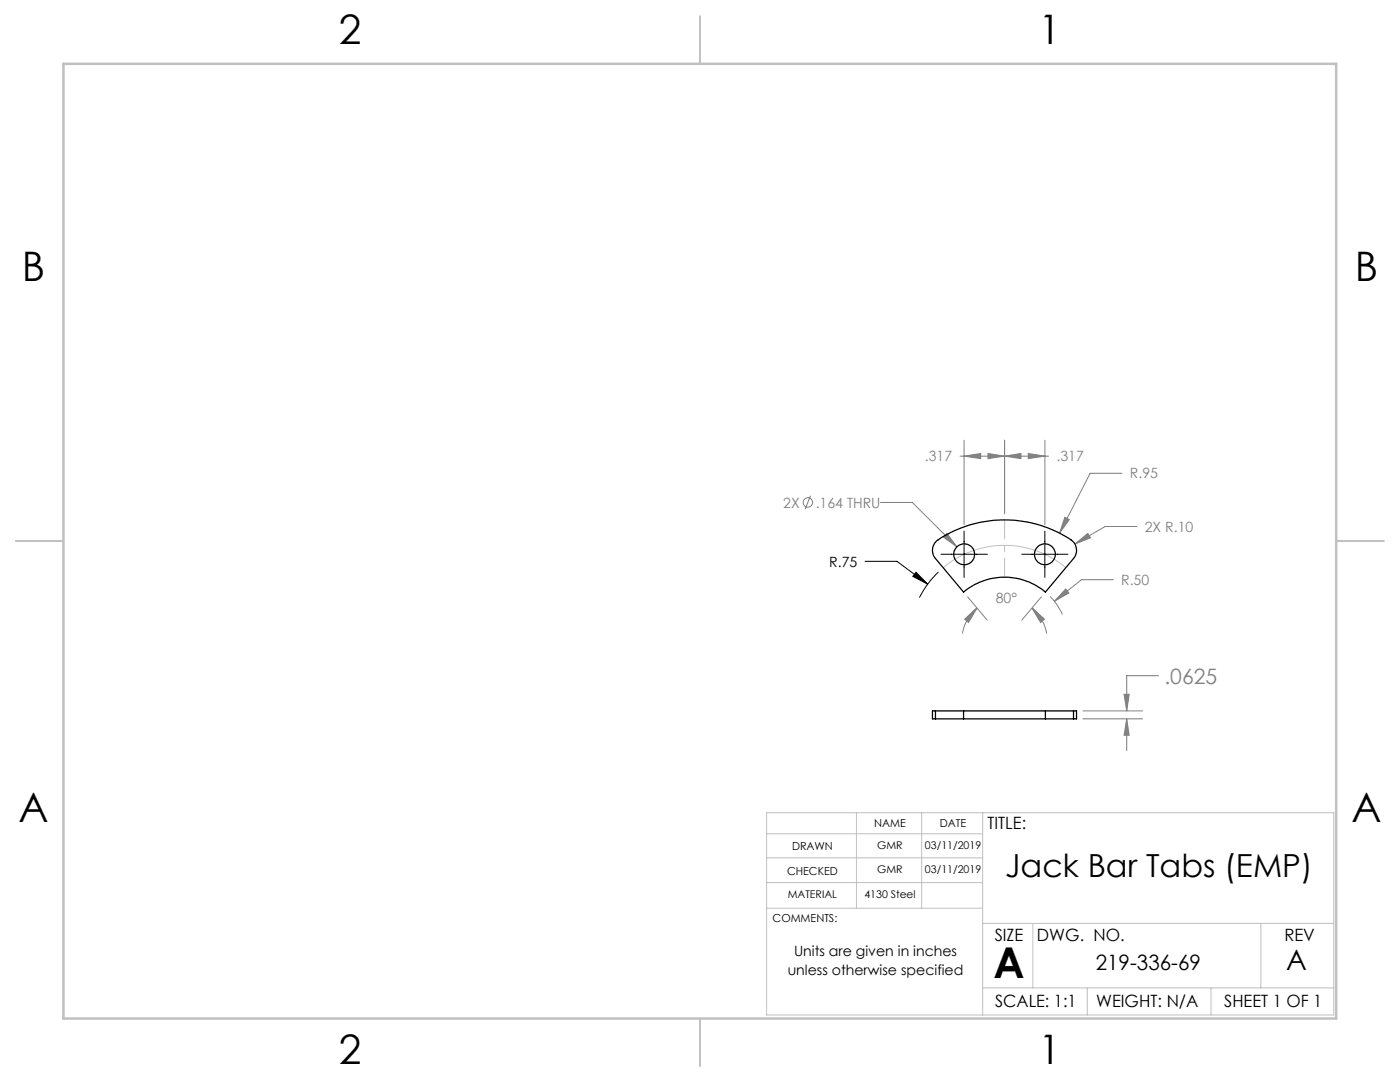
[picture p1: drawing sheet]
<svg xmlns="http://www.w3.org/2000/svg" width="279mm" height="216mm" viewBox="0 0 279 216" stroke-linecap="round" stroke-linejoin="round" font-family="sans-serif">
<g fill="none" stroke="#808080" stroke-width=".2">
<path d="M161.7 98.9l-1 2.7M191.6 91h17.7M192.4 91l3.3-.5v1zM192.4 87.8v16.9M197.2 90.5l3.3 .5-3.3 .5zM200.5 91l3.3-.5v1zM200.5 87.8v14.7M205.2 90.5l3.3 .5-3.3 .5zM208.5 87.8v16.9M223.9 94.4h-6.3l-6.1 12M175.7 100.3h6.4l8.9 8.8M188.2 107.1l.8-.7 2 2.7z"/>
<path d="M193.1 119.1l3.9 4.7M207.8 119.1l-3.9 4.7M209.5 119a11.3 11.3 0 0 1 2.5 3.6M212.5 103.2l.9 .5-1.9 2.7zM212.7 117.5l.6 .8-2.9 1.7zM214.5 108.5l2.6-2.1 .5 .9zM222.2 115.7h-6.4l-5.4 4.3M226.9 105.1h-6.3l-6.1 3.4M192.5 123.5l2.5-2.2-1.7 2.9zM195 121.3a8.7 8.7 0 0 0-2.9 5.1M206 121.3l2.5 2.2-.8 .7zM206 121.3a8.2 8.2 0 0 1 2.9 5.1"/>
<path d="M224.3 138.5h1.1l-.5 3.4zM231.2 134.8h-6.3v7.1M216.1 143.4h11.9M216.1 141.9h11.9M224.9 143.4v6.4M224.9 143.4l.5 3.3h-1.1z"/>
<circle cx="161.2" cy="100.3" r=".95"/>
</g>
<path d="M172.6 112h6.4l6.1 4.6M182.8 114.2l2.3 2.4-2.9-1.6zM187.3 114.1a19.4 19.4 0 0 0-3.8 5.1M187.8 110.6h9.3M192.4 106v9.2M203.9 110.6h9.2M208.5 106v9.2" fill="none" stroke="#000" stroke-width=".2"/>
<g fill="none" stroke="#c0c0c0" stroke-width=".2">
<path d="M188.2 113.3a19.1 19.1 0 0 1 24.5 0M153 162.2h113.2v40.3h-113.2zM153 166.4h43.1M153 171.2h43.1M153 176.1h43.1M170.9 162.2v19M183.9 162.2v19M196.1 162.2v40.3M153 181.2h43M196.1 197.1h70.1M196.1 184.3h70.1M206.1 184.3v12.8"/>
<path d="M217 197.1v5.4M241.7 197.1v5.4M251.6 184.3v12.8"/>
</g>
<path d="M200.5 115.2v-11.5" fill="none" stroke="#c0c0c0" stroke-width=".2" stroke-dasharray="15.2 1.3 1.3 1.3" stroke-dashoffset="11.4"/>
<path d="M139.7 3.2v9.5M3.1 107.9h9.6M266.7 107.9h9.5M139.7 203.2v9.6" fill="none" stroke="#c0c0c0" stroke-width=".25"/>
<path d="M12.7 12.7h254v190.5h-254z" fill="none" stroke="#c0c0c0" stroke-width=".5"/>
<path d="M182.8 114.2l2.3 2.4-2.9-1.6z" fill="#000"/>
<g fill="#808080">
<path d="M197.2 90.5l3.3 .5-3.3 .5zM192.4 91l3.3-.5v1zM200.5 91l3.3-.5v1zM205.2 90.5l3.3 .5-3.3 .5z"/>
<path d="M212.7 117.5l-2.3 2.5 2.9-1.7zM212.5 103.2l-1 3.2 1.9-2.7zM214.5 108.5l3.1-1.2-.5-.9zM188.2 107.1l2.8 2-2-2.7zM206 121.3l2.5 2.2-.8 .7zM192.5 123.5l2.5-2.2-1.7 2.9z"/>
<path d="M224.9 143.4l.5 3.3h-1.1zM224.3 138.5h1.1l-.5 3.4z"/>
</g>
<g fill="none" stroke="#000" stroke-width=".25">
<path d="M186.9 108a23.8 23.8 0 0 1 27.3 .2 2.53 2.53 0 0 1 0 3.2l-5.6 6.7a12.7 12.7 0 0 0-16.3 0l-5.6-6.7a2.52 2.52 0 0 1 .2-3.4zM186.7 141.9h-.6v1.5h.6M186.7 141.9h5.6M186.7 143.4h5.6M186.7 141.9v1.5M192.3 141.9h16.3M192.3 143.4h16.3M192.3 141.9v1.5M208.6 141.9v1.5M208.6 141.9h5.6M208.6 143.4h5.6M214.2 141.9h.6v1.5h-.6"/>
<path d="M214.2 141.9v1.5"/>
<circle cx="192.4" cy="110.6" r="2.08"/>
<circle cx="208.5" cy="110.6" r="2.08"/>
</g>
<text font-size="8.5" x="198.3" y="195.2">A</text>
<g font-size="8.1">
<text x="67.6" y="8.9">2</text>
<text x="207.3" y="8.9">1</text>
<text x="4.4" y="56.2">B</text>
<text x="270.4" y="56.2">B</text>
<text x="3.7" y="164.1">A</text>
<text x="269.7" y="164.1">A</text>
<text x="67.6" y="212.4">2</text>
<text x="207.3" y="212.4">1</text>
</g>
<text font-size="6.3" x="200.6" y="175">Jack Bar Tabs (EMP)</text>
<text font-size="5.6" x="256.7" y="193.5">A</text>
<text font-size="4.2" fill="#808080" x="232.4" y="136.4">.0625</text>
<text font-size="4.2" x="218.7" y="193.5">219-336-69</text>
<g font-size="3.4">
<text x="197.1" y="165.4">TITLE:</text>
<text x="198.5" y="187.8">SIZE</text>
<text x="207" y="187.8">DWG. NO.</text>
<text x="256.3" y="187.8">REV</text>
<text x="198.6" y="200.8">SCALE: 1:1</text>
<text x="218.8" y="200.9">WEIGHT: N/A</text>
<text x="244.3" y="200.8">SHEET 1 OF 1</text>
</g>
<g font-size="2.8" fill="#808080">
<text x="184.6" y="92.1">.317</text>
<text x="210.8" y="92.1">.317</text>
<text x="225.5" y="95.5">R.95</text>
<text x="156.3" y="101.3">2X</text>
<text x="162.8" y="101.3">.164 THRU</text>
<text x="228.5" y="106.1">2X R.10</text>
<text x="223.7" y="116.7">R.50</text>
<text x="198.7" y="120.4">80°</text>
</g>
<g font-size="2.8">
<text x="165.5" y="113.1">R.75</text>
<text x="158.5" y="190.8">Units are given in inches</text>
<text x="157.2" y="194.6">unless otherwise specified</text>
</g>
<g font-size="2.2">
<text x="174.5" y="165.1">NAME</text>
<text x="187.6" y="165.1">DATE</text>
<text x="158.1" y="169.6">DRAWN</text>
<text x="157.1" y="174.5">CHECKED</text>
<text x="154.2" y="184">COMMENTS:</text>
</g>
<g font-size="2.1">
<text x="175.1" y="169.3">GMR</text>
<text x="184.6" y="169.3">03/11/2019</text>
<text x="157.2" y="179.2">MATERIAL</text>
<text x="172.5" y="179.2">4130 Steel</text>
<text x="175.1" y="174.2">GMR</text>
<text x="184.6" y="174.2">03/11/2019</text>
</g>
</svg>
